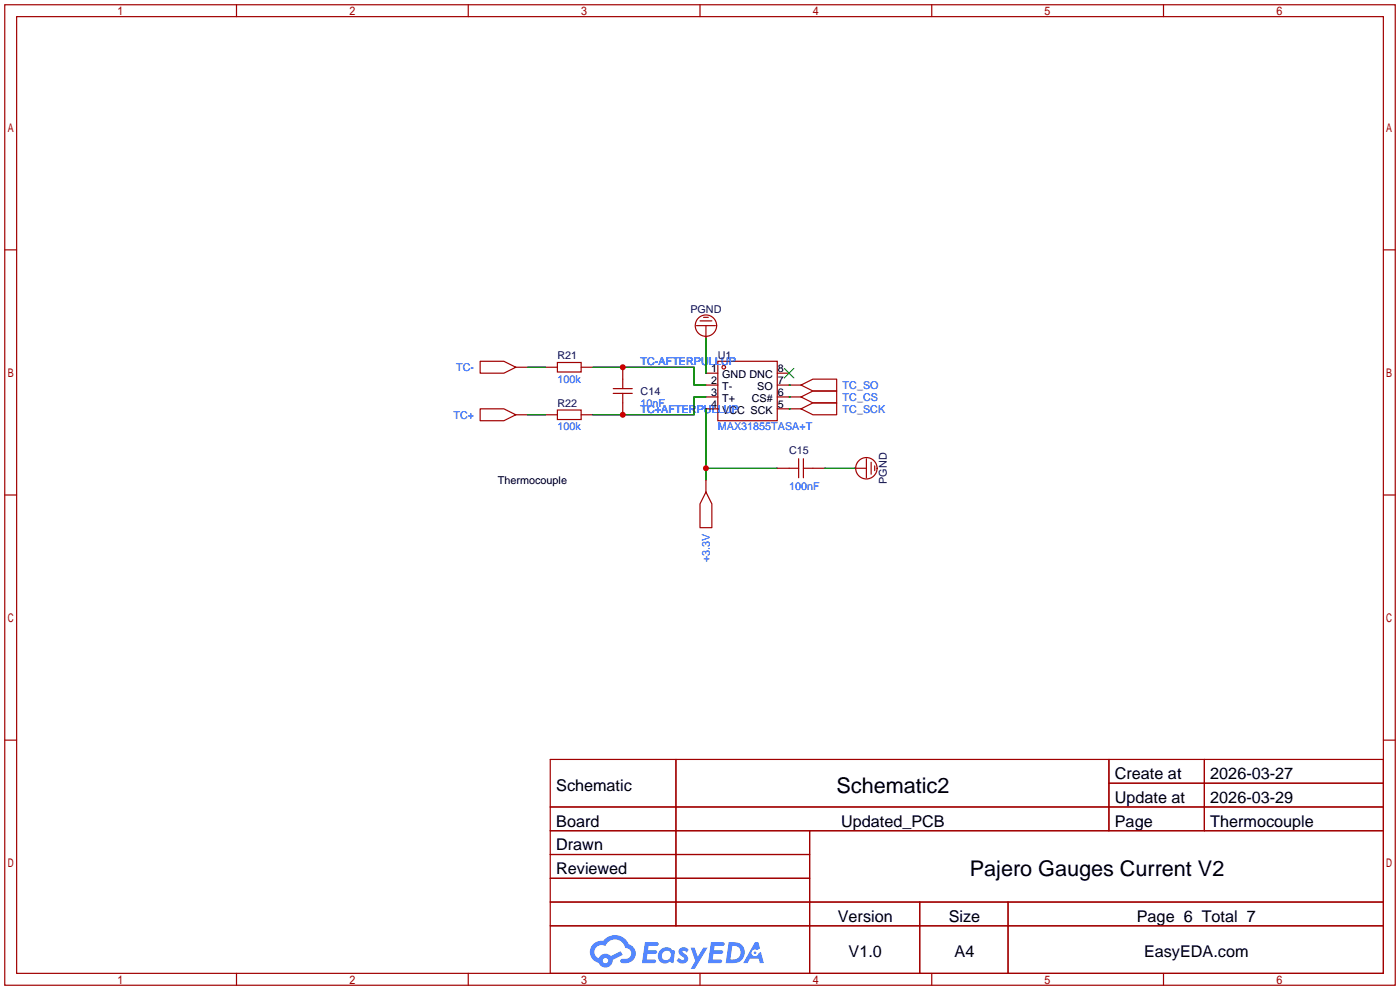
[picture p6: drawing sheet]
<svg xmlns="http://www.w3.org/2000/svg" width="299mm" height="212mm" viewBox="0 0 299 212" stroke-linecap="round" stroke-linejoin="round" font-family="sans-serif">
<g fill="none" stroke="#a10000" stroke-width=".25">
<path d="M1 1h297.2v209.6h-297.2zM3.6 3.6h292.1v204.4h-292.1zM50.5 1v2.6M100.1 1v2.6M149.6 1v2.6M199.1 1v2.6M248.7 1v2.6M1 53.4h2.6M295.7 53.4h2.5M1 105.8h2.6M295.7 105.8h2.5M1 158.2h2.6"/>
<path d="M295.7 158.2h2.5M117.6 162.3h178.1v45.7h-178.1zM117.6 172.5h178.1M117.6 177.5h178.1M144.5 162.3v35.6M173 177.5v30.5M237 162.3v15.2M237 167.4h58.7M257.4 162.3v15.2M117.6 182.6h55.4M117.6 192.8h178.1M117.6 187.7h55.4"/>
<path d="M117.6 197.9h178.1M196.6 192.8v15.2M215.4 192.8v15.2M50.5 208v2.6M100.1 208v2.6M149.6 208v2.6M199.1 208v2.6M248.7 208v2.6"/>
</g>
<g fill="#5487ff">
<path d="M145.3 202.7a1.3 1.3 0 0 1 1.9 .3l-.4 .6a.54 .54 0 0 0-.9-.2l.1 .2a1.34 1.34 0 0 1 .9 1.8 1.47 1.47 0 0 1-2.3-.1l.5-.6 .8 .5a.31 .31 0 0 0 .4-.3 .31 .31 0 0 0-.3-.4 1.12 1.12 0 0 1-.7-1.8z"/>
<path d="M147.6 202.5h.9l.6 2 1.2-2h.9l-2.7 4.6h-.9l1-1.7z"/>
<path d="M137.8 201.4h1.7a1.31 1.31 0 0 1 1.2 .2 .4 .4 0 0 1-.3 .5l-1.8 .1-.1 .9h1.6a.4 .4 0 0 1 .4 .4 .4 .4 0 0 1-.5 .4h-1.6l-.2 1.2h1.4a.46 .46 0 0 1 .5 0 .46 .46 0 0 1 .1 .5l-.4 .2h-2.6z"/>
<path d="M151.9 201.4h1.7a1.32 1.32 0 0 1 1.2 .2 .39 .39 0 0 1-.3 .5l-1.8 .1-.1 .9h1.6a.4 .4 0 0 1 .4 .4 .4 .4 0 0 1-.4 .4h-1.7l-.2 1.2h1.4a.46 .46 0 0 1 .5 0 .46 .46 0 0 1 .1 .5l-.4 .2h-2.6z"/>
<path d="M161.3 201.4h.8l.3 1.3-.6 .4a.75 .75 0 0 0-1.1 .3 .75 .75 0 0 0 .5 1 .75 .75 0 0 0 .9-.7l.5-.2 .6 2.3h-.8l-.3-.9h-1.8l-.5 .9h-1z"/>
<path d="M155.7 201.4l-.6 4.4h1.5a2.27 2.27 0 0 0 2.6-2.2 2.27 2.27 0 0 0-2.7-2.2zM156.5 202.1a1.5 1.5 0 0 1 1.8 1.6 1.5 1.5 0 0 1-1.9 1.4h-.3z"/>
<path d="M141.2 203a1.6 1.6 0 0 0-.3 2.3 1.6 1.6 0 0 0 2.3 .2l.7 .3 .3-2.4-.1-.3-.5-.1a1.58 1.58 0 0 0-2.4 0zM141.8 203.5a.98 .98 0 0 1 1.6 .4 .98 .98 0 0 1-1.1 1.3 .94 .94 0 0 1-.9-.7 .94 .94 0 0 1 .4-1z"/>
<path d="M126.8 201.8a2.37 2.37 0 0 0 1.1 4 1.54 1.54 0 0 0 1.8 1 1.54 1.54 0 0 0 1.2-1.6l2.2-1.1-.5-.8-2 1a1.57 1.57 0 0 0-2.7 .5 1.5 1.5 0 0 1-.7-2.1 1.5 1.5 0 0 1 2.2-.5 2.23 2.23 0 0 1 2.3-1.4 2.23 2.23 0 0 1 2 1.8 1.16 1.16 0 0 1 1.2 1.1 1.16 1.16 0 0 1-1.1 1.2h-.7a.47 .47 0 0 0-.5 .4 .47 .47 0 0 0 .4 .5 2.17 2.17 0 0 0 2.5-.9 2.17 2.17 0 0 0-.3-2.7l-.8-.4a3.2 3.2 0 0 0-5.5-.7l-1.1 .1zM128.8 205.3a.6 .6 0 0 1 1.2 0 .6 .6 0 0 1-1.2 0z"/>
<circle cx="161.4" cy="203.6" r=".28"/>
</g>
<g fill="none" stroke="#a10000" stroke-width=".25">
<path d="M102.6 77.2h5.1l2.5 1.3-2.5 1.3h-5.1zM110.2 78.5h2.6M116.6 78.5h2.5M119.1 77.5h5.1v2h-5.1zM124.2 78.5h2.5M133.1 78.5v4.6M148.8 69.6h4.1M149.6 68.6h2.5M150.4 67.8h1M150.9 79.8h2.5M150.9 69.6v2.5M153.4 77.2h12.7v12.7h-12.7z"/>
<path d="M166.1 79.8h2.6M102.6 87.4h5.1l2.5 1.2-2.5 1.3h-5.1zM110.2 88.6h2.6M116.6 88.6h2.5M119.1 87.6h5.1v2.1h-5.1zM124.2 88.6h2.5M131.1 84.1h4M131.1 83.1h4M133.1 84.1v4.5M150.9 82.3h2.5M150.9 84.8h2.5M150.9 87.4h2.5"/>
<path d="M166.1 82.3h5.1M166.1 84.8h5.1M166.1 87.4h5.1M170.7 98v4.1M171.2 84.8l2.5-1.2h5.1v2.5h-5.1zM171.2 82.3l2.5-1.3h5.1v2.6h-5.1zM171.2 87.4l2.5-1.3h5.1v2.5h-5.1zM171.7 98v4.1M185.2 98v4.1M186.2 98.8v2.5M186.9 99.6v1M150.9 105.2l1.2 2.5v5.1h-2.5v-5.1z"/>
<path d="M150.9 102.6v2.6M166.1 100.1h4.6M171.7 100.1h4.6M182.6 100.1h2.6"/>
<circle cx="150.9" cy="69.6" r="2.29"/>
<circle cx="154.7" cy="78.5" r=".38"/>
<circle cx="185.2" cy="100.1" r="2.29"/>
</g>
<path d="M167.6 78.7l2.1 2.1M169.7 78.7l-2.1 2.1" fill="none" stroke="#3c3" stroke-width=".25"/>
<path d="M112.8 78.5h3.8M126.7 78.5h21.6v3.8h2.6M150.9 72.1v7.7M112.8 88.6h3.8M150.9 84.8h-2.6v3.8h-21.6M150.9 87.4v15.2M168.7 84.8h.1M168.7 82.3h.1M168.7 87.4h.1M150.9 100.1h15.2M176.3 100.1h6.3" fill="none" stroke="#008700" stroke-width=".25"/>
<g fill="#c00">
<circle cx="133.1" cy="88.6" r=".63"/>
<circle cx="133.1" cy="78.5" r=".63"/>
<circle cx="150.9" cy="100.1" r=".63"/>
</g>
<g font-size="4.6">
<text x="178.8" y="169.4">Schematic2</text>
<text x="207.3" y="187.2">Pajero Gauges Current V2</text>
</g>
<g font-size="3.5">
<text x="238.3" y="166.5">Create at</text>
<text x="258.7" y="166.5">2026-03-27</text>
<text x="118.9" y="169.1">Schematic</text>
<text x="238.3" y="171.6">Update at</text>
<text x="258.7" y="171.6">2026-03-29</text>
<text x="118.9" y="176.7">Board</text>
<text x="179.8" y="176.7">Updated_PCB</text>
<text x="238.3" y="176.7">Page</text>
<text x="258.7" y="176.7">Thermocouple</text>
<text x="118.9" y="181.8">Drawn</text>
<text x="118.9" y="186.8">Reviewed</text>
<text x="179.1" y="197">Version</text>
<text x="202.8" y="197">Size</text>
<text x="243" y="197">Page 6 Total 7</text>
<text x="181.4" y="204.6">V1.0</text>
<text x="204" y="204.6">A4</text>
<text x="244.5" y="204.6">EasyEDA.com</text>
</g>
<g font-size="2.3" fill="#000080">
<text x="147.5" y="66.8">PGND</text>
<text x="119.1" y="76.8">R21</text>
<text x="153.4" y="76.8">U1</text>
<text x="119.1" y="86.9">R22</text>
<text x="136.9" y="84.4">C14</text>
<text x="168.7" y="97.1">C15</text>
<text x="189.5" y="103.4" transform="rotate(-90 189.5 103.4)">PGND</text>
</g>
<g font-size="2.3" fill="#00f">
<text x="97.5" y="79.3">TC-</text>
<text x="119.1" y="81.8">100k</text>
<text x="136.9" y="78">TC-AFTERPULLUP</text>
<text x="180.1" y="83.1">TC_SO</text>
<text x="96.9" y="89.5">TC+</text>
<text x="136.9" y="86.9">10nF</text>
<text x="136.9" y="88.2">TC+AFTERPULLUP</text>
<text x="180.1" y="85.6">TC_CS</text>
<text x="180.1" y="88.2">TC_SCK</text>
<text x="119.1" y="92">100k</text>
<text x="153.4" y="92">MAX31855TASA+T</text>
<text x="168.7" y="104.7">100nF</text>
<text x="151.7" y="120.1" transform="rotate(-90 151.7 120.1)">+3.3V</text>
</g>
<g font-size="2.3">
<text x="152" y="79.5">1</text>
<text x="152" y="82.1">2</text>
<text x="154.4" y="80.8">GND DNC</text>
<text x="154.4" y="83.3">T-</text>
<text x="161.8" y="83.3">SO</text>
<text x="166.2" y="82.1">7</text>
<text x="166.2" y="79.5">8</text>
<text x="152" y="84.6">3</text>
<text x="152" y="87.1">4</text>
<text x="154.4" y="85.9">T+</text>
<text x="154.4" y="88.4">VCC SCK</text>
<text x="160.7" y="85.9">CS#</text>
<text x="166.2" y="87.1">5</text>
<text x="166.2" y="84.6">6</text>
<text x="106.4" y="103.4">Thermocouple</text>
</g>
</svg>
